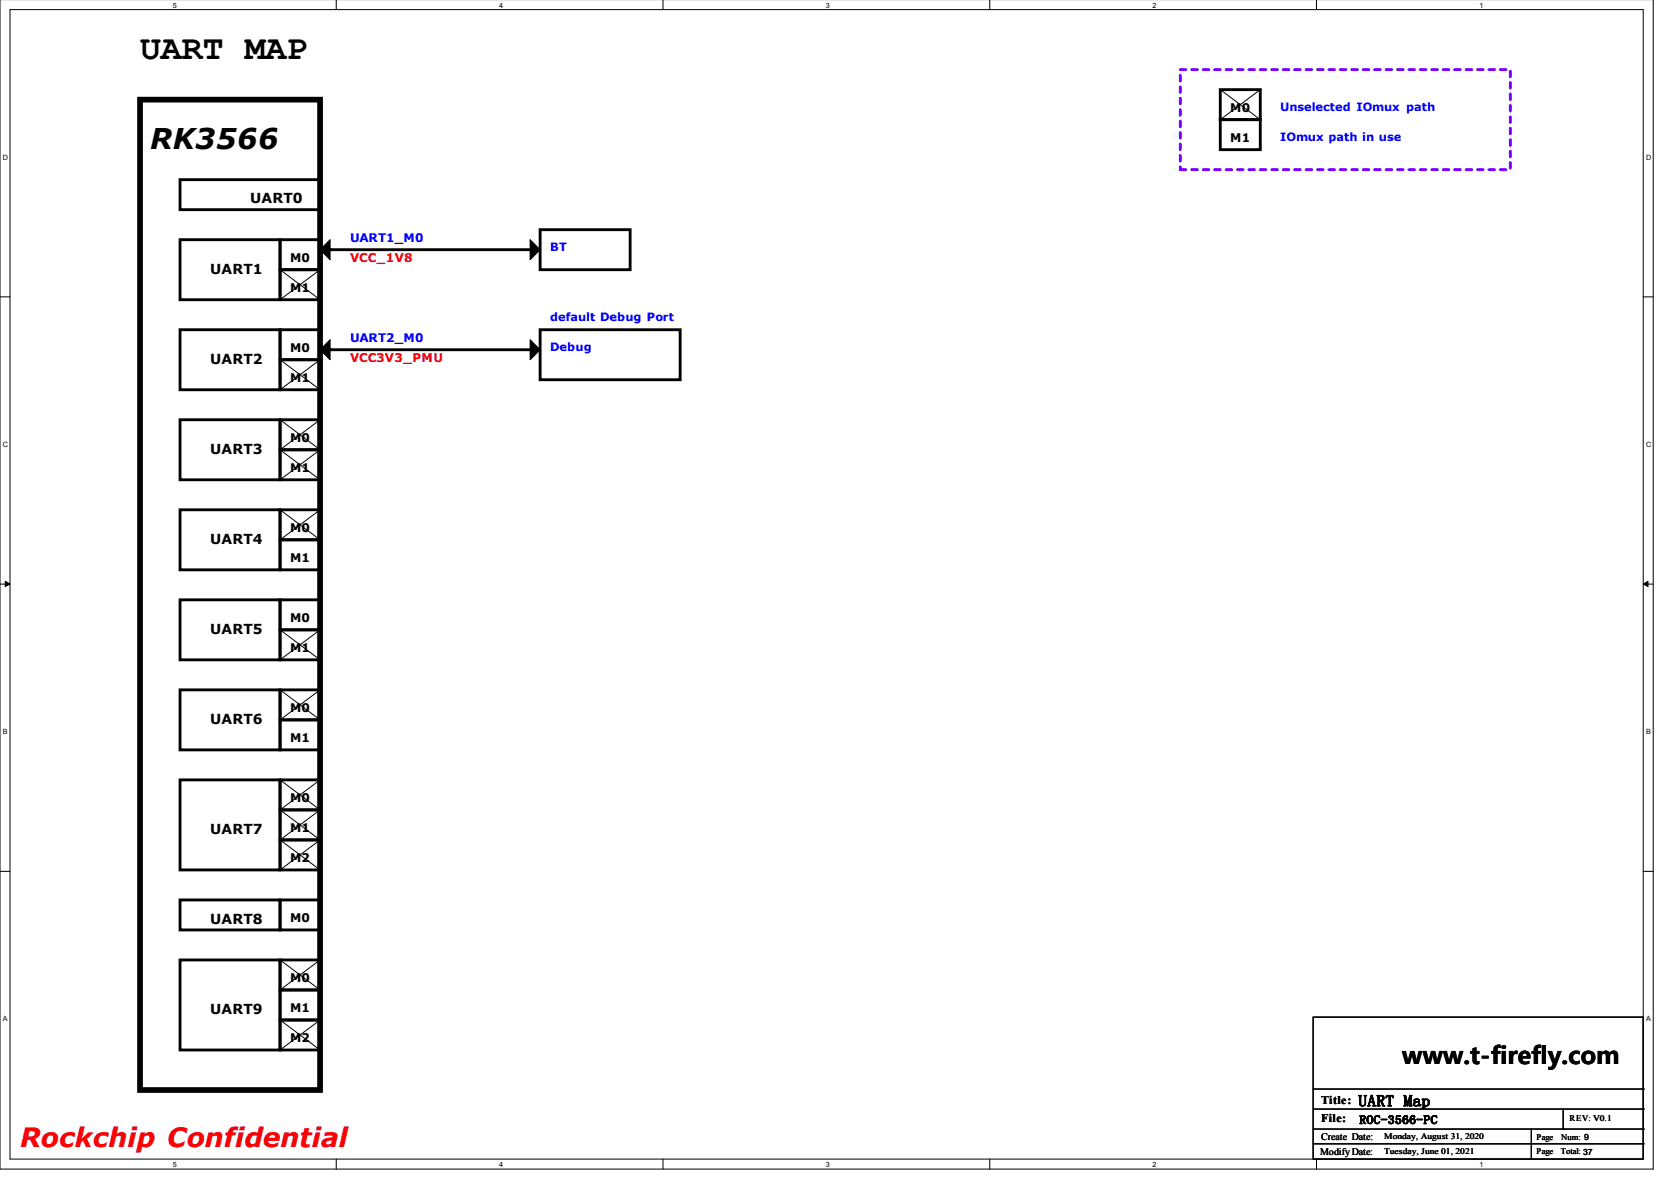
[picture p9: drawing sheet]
<svg xmlns="http://www.w3.org/2000/svg" width="297mm" height="210mm" viewBox="0 0 297 210" stroke-linecap="round" stroke-linejoin="round" font-family="sans-serif">
<path d="M0 -.1v207.9h293.9v-207.9M1.8 1.7h290.3v204.3h-290.3z" fill="none" stroke="#000" stroke-width=".18"/>
<g fill="#fff">
<path d="M30.7 .2h.6v1.3h-.6z"/>
<path d="M30.7 206.3h.6v1.3h-.6z"/>
</g>
<path d="M59.8 -.1v1.8M59.8 206v1.8" fill="none" stroke="#000" stroke-width=".18"/>
<g fill="#fff">
<path d="M88.7 .2h.6v1.3h-.6z"/>
<path d="M88.7 206.3h.6v1.3h-.6z"/>
</g>
<path d="M117.9 -.1v1.8M117.9 206v1.8" fill="none" stroke="#000" stroke-width=".18"/>
<g fill="#fff">
<path d="M146.8 .2h.6v1.3h-.6z"/>
<path d="M146.8 206.3h.6v1.3h-.6z"/>
</g>
<path d="M175.9 -.1v1.8M175.9 206v1.8" fill="none" stroke="#000" stroke-width=".18"/>
<g fill="#fff">
<path d="M204.9 .2h.6v1.3h-.6z"/>
<path d="M204.9 206.3h.6v1.3h-.6z"/>
</g>
<path d="M234 -.1v1.8M234 206v1.8" fill="none" stroke="#000" stroke-width=".18"/>
<g fill="#fff">
<path d="M263 .2h.6v1.3h-.6z"/>
<path d="M263 206.3h.6v1.3h-.6z"/>
<path d="M.5 27.2h.9v1.3h-.9z"/>
<path d="M292.6 27.2h.9v1.3h-.9z"/>
<path d="M.5 78.2h.9v1.4h-.9z"/>
<path d="M292.6 78.2h.9v1.4h-.9z"/>
</g>
<path d="M0 52.8h1.8M292.1 52.8h1.8" fill="none" stroke="#000" stroke-width=".18"/>
<g fill="#fff">
<path d="M.5 129.3h.8v1.4h-.8z"/>
<path d="M292.6 129.3h.8v1.4h-.8z"/>
</g>
<path d="M0 103.8h1.8M292.1 103.8h1.8" fill="none" stroke="#000" stroke-width=".18"/>
<path d="M.9 103.3l.9 .5-.9 .4zM292.1 103.8l.8-.5v.9z" fill="#000" stroke="#000" stroke-width=".18"/>
<g fill="#fff">
<path d="M.5 180.4h.7v1.3h-.7z"/>
<path d="M292.6 180.4h.7v1.3h-.7z"/>
</g>
<g fill="none" stroke="#000" stroke-width=".18">
<path d="M216.9 15.9h.1M216.9 15.9l7.1 5.4M224 15.9h.1M224 15.9l-7.1 5.4M49.8 47.9h.1M49.8 47.9l7.1 5.4M56.9 47.9h.1M56.9 47.9l-7.1 5.4M49.8 63.9h.1M49.8 74.6h.1M49.8 79.9h.1M49.8 63.9l7.1 5.4"/>
<path d="M49.8 74.6l7.1 5.3M49.8 79.9l7.1 5.4M56.9 63.9h.1M56.9 74.6h.1M56.9 79.9h.1M56.9 63.9l-7.1 5.4M56.9 74.6l-7.1 5.3M56.9 79.9l-7.1 5.4M49.8 90.6h.1M49.8 90.6l7.1 5.3M56.9 90.6h.1M56.9 90.6l-7.1 5.3"/>
<path d="M49.8 111.9h.1M49.8 111.9l7.1 5.4M56.9 111.9h.1M56.9 111.9l-7.1 5.4M49.8 122.6h.1M49.8 138.6h.1M49.8 122.6l7.1 5.3M49.8 138.6l7.1 5.3M56.9 122.6h.1M56.9 138.6h.1M56.9 122.6l-7.1 5.3M56.9 138.6l-7.1 5.3"/>
<path d="M0 154.9h1.8M49.8 143.9h.1M49.8 149.3h.1M49.8 143.9l7.1 5.4M49.8 149.3l7.1 5.3M56.9 143.9h.1M56.9 149.3h.1M56.9 143.9l-7.1 5.4M56.9 149.3l-7.1 5.3M292.1 154.9h1.8M49.8 170.6h.1M49.8 170.6l7.1 5.4"/>
<path d="M56.9 170.6h.1M56.9 170.6l-7.1 5.4M49.8 181.3h.1M49.8 181.3l7.1 5.3M56.9 181.3h.1M56.9 181.3l-7.1 5.3M233.4 180.8h58.7v25.2h-58.7zM233.4 193.6h58.7M233.4 197.1h58.7M277.9 197.1v3.6M292.1 193.6h.1M292.1 197.1h.1"/>
<path d="M233.4 200.7h58.7M233.4 203.3h58.7M272.2 206h.1M272.2 200.7v5.3M277.9 200.7h.1M292.1 200.7h.1M292.1 203.3h.1"/>
</g>
<g fill="none" stroke="#000" stroke-width=".51">
<path d="M216.9 15.9h7.1v5.4h-7.1zM32 31.9h24.9v5.4h-24.9zM216.9 21.3h7.1v5.3h-7.1zM32 42.6h17.8v10.7h-17.8zM32 58.6h17.8v10.7h-17.8zM49.8 42.6h7.1v5.3h-7.1zM49.8 47.9h7.1v5.4h-7.1zM49.8 58.6h7.1v5.3h-7.1zM58.7 44.4h35.5M96 58.6h24.9v8.9h-24.9zM96 40.8h16v7.1h-16zM32 74.6h17.8v10.7h-17.8z"/>
<path d="M49.8 63.9h7.1v5.4h-7.1zM49.8 74.6h7.1v5.3h-7.1zM49.8 79.9h7.1v5.4h-7.1zM58.7 62.2h35.5M32 90.6h17.8v10.7h-17.8zM49.8 90.6h7.1v5.3h-7.1zM49.8 95.9h7.1v5.4h-7.1zM32 106.6h17.8v10.7h-17.8zM49.8 106.6h7.1v5.3h-7.1zM49.8 111.9h7.1v5.4h-7.1zM32 122.6h17.8v10.7h-17.8zM32 138.6h17.8v16h-17.8z"/>
<path d="M49.8 122.6h7.1v5.3h-7.1zM49.8 127.9h7.1v5.4h-7.1zM49.8 138.6h7.1v5.3h-7.1zM32 159.9h17.8v5.4h-17.8zM49.8 143.9h7.1v5.4h-7.1zM49.8 149.3h7.1v5.3h-7.1zM49.8 159.9h7.1v5.4h-7.1zM32 170.6h17.8v16h-17.8zM49.8 170.6h7.1v5.4h-7.1zM49.8 176h7.1v5.3h-7.1zM49.8 181.3h7.1v5.3h-7.1z"/>
</g>
<path d="M24.9 17.7h32v176h-32z" fill="none" stroke="#000" stroke-width="1"/>
<g fill="#000" stroke="#000" stroke-width=".18">
<path d="M56.9 44.4l1.8-1.8v3.6z" fill-rule="evenodd"/>
<path d="M94.2 42.6l1.8 1.8-1.8 1.8z" fill-rule="evenodd"/>
<path d="M56.9 62.2l1.8-1.8v3.5z" fill-rule="evenodd"/>
<path d="M94.2 60.4l1.8 1.8-1.8 1.7z" fill-rule="evenodd"/>
</g>
<g fill="#000">
<circle cx="58.7" cy="44.4" r=".25"/>
<circle cx="58.7" cy="62.2" r=".25"/>
</g>
<path d="M209.8 12.4h58.7v17.8h-58.7z" fill="none" stroke="#7f00ff" stroke-width=".51" stroke-dasharray="1 1"/>
<text font-size="6.2" x="24.9" y="10.4">UART MAP</text>
<text font-size="5.1" x="26.7" y="26.4">RK3566</text>
<text font-size="4.7" fill="#f00" x="3.6" y="203.8">Rockchip Confidential</text>
<text font-size="4.2" x="249.3" y="189.2">www.t-firefly.com</text>
<text font-size="2.8" x="241.5" y="196.6">UART Map</text>
<g font-size="2.5">
<text x="44.4" y="36.2">UART0</text>
<text x="37.3" y="48.6">UART1</text>
<text x="37.3" y="64.6">UART2</text>
<text x="37.3" y="80.6">UART3</text>
<text x="37.3" y="96.6">UART4</text>
<text x="37.3" y="112.6">UART5</text>
<text x="37.3" y="128.6">UART6</text>
<text x="37.3" y="148.2">UART7</text>
<text x="37.3" y="164.2">UART8</text>
<text x="37.3" y="180.2">UART9</text>
</g>
<g font-size="2.1">
<text x="218.7" y="19.9">M0</text>
<text x="218.7" y="25.2">M1</text>
<text x="51.6" y="46.6">M0</text>
<text x="51.6" y="51.9">M1</text>
<text x="51.6" y="62.6">M0</text>
<text x="51.6" y="67.9">M1</text>
<text x="51.6" y="78.6">M0</text>
<text x="51.6" y="83.9">M1</text>
<text x="51.6" y="94.6">M0</text>
<text x="51.6" y="99.9">M1</text>
<text x="51.6" y="110.6">M0</text>
<text x="51.6" y="115.9">M1</text>
<text x="51.6" y="126.6">M0</text>
<text x="51.6" y="131.9">M1</text>
<text x="51.6" y="142.6">M0</text>
<text x="51.6" y="147.9">M1</text>
<text x="51.6" y="153.3">M2</text>
<text x="51.6" y="163.9">M0</text>
<text x="51.6" y="174.6">M0</text>
<text x="51.6" y="179.9">M1</text>
<text x="51.6" y="185.3">M2</text>
<text x="234.9" y="196.3">Title:</text>
<text x="234.9" y="199.5">File:</text>
<text x="241.6" y="199.7">ROC-3566-PC</text>
</g>
<g font-size="2.1" fill="#00f">
<text x="62.2" y="43">UART1_M0</text>
<text x="62.2" y="60.8">UART2_M0</text>
</g>
<g font-size="2.1" fill="#f00">
<text x="62.2" y="46.6">VCC_1V8</text>
<text x="62.2" y="64.4">VCC3V3_PMU</text>
</g>
<g font-size="2" fill="#00f">
<text x="227.6" y="19.7">Unselected IOmux path</text>
<text x="227.6" y="25.1">IOmux path in use</text>
<text x="97.8" y="44.6">BT</text>
<text x="97.8" y="57.1">default Debug Port</text>
<text x="97.8" y="62.4">Debug</text>
</g>
<g font-size="1.8">
<text x="234.9" y="202.5">Create Date:</text>
<text x="234.7" y="205.2">Modify Date:</text>
</g>
<g font-size="1.5">
<text x="246" y="202.4">Monday, August 31, 2020</text>
<text x="273.1" y="202.5">Page</text>
<text x="277.5" y="202.5">Num: 9</text>
<text x="279" y="199.3">REV: V0.1</text>
<text x="246" y="205.1">Tuesday, June 01, 2021</text>
<text x="273.1" y="205.1">Page</text>
<text x="277.5" y="205.1">Total: 37</text>
</g>
<g font-size="1.3">
<text x="30.7" y="1.4">5</text>
<text x="88.7" y="1.4">4</text>
<text x="146.8" y="1.4">3</text>
<text x="204.9" y="1.4">2</text>
<text x="263" y="1.4">1</text>
<text x=".5" y="28.4">D</text>
<text x="292.6" y="28.4">D</text>
<text x=".5" y="79.4">C</text>
<text x="292.6" y="79.4">C</text>
<text x=".5" y="130.5">B</text>
<text x="292.6" y="130.5">B</text>
<text x=".5" y="181.5">A</text>
<text x="292.6" y="181.5">A</text>
<text x="30.7" y="207.4">5</text>
<text x="88.7" y="207.4">4</text>
<text x="146.8" y="207.4">3</text>
<text x="204.9" y="207.4">2</text>
<text x="263" y="207.4">1</text>
</g>
</svg>
